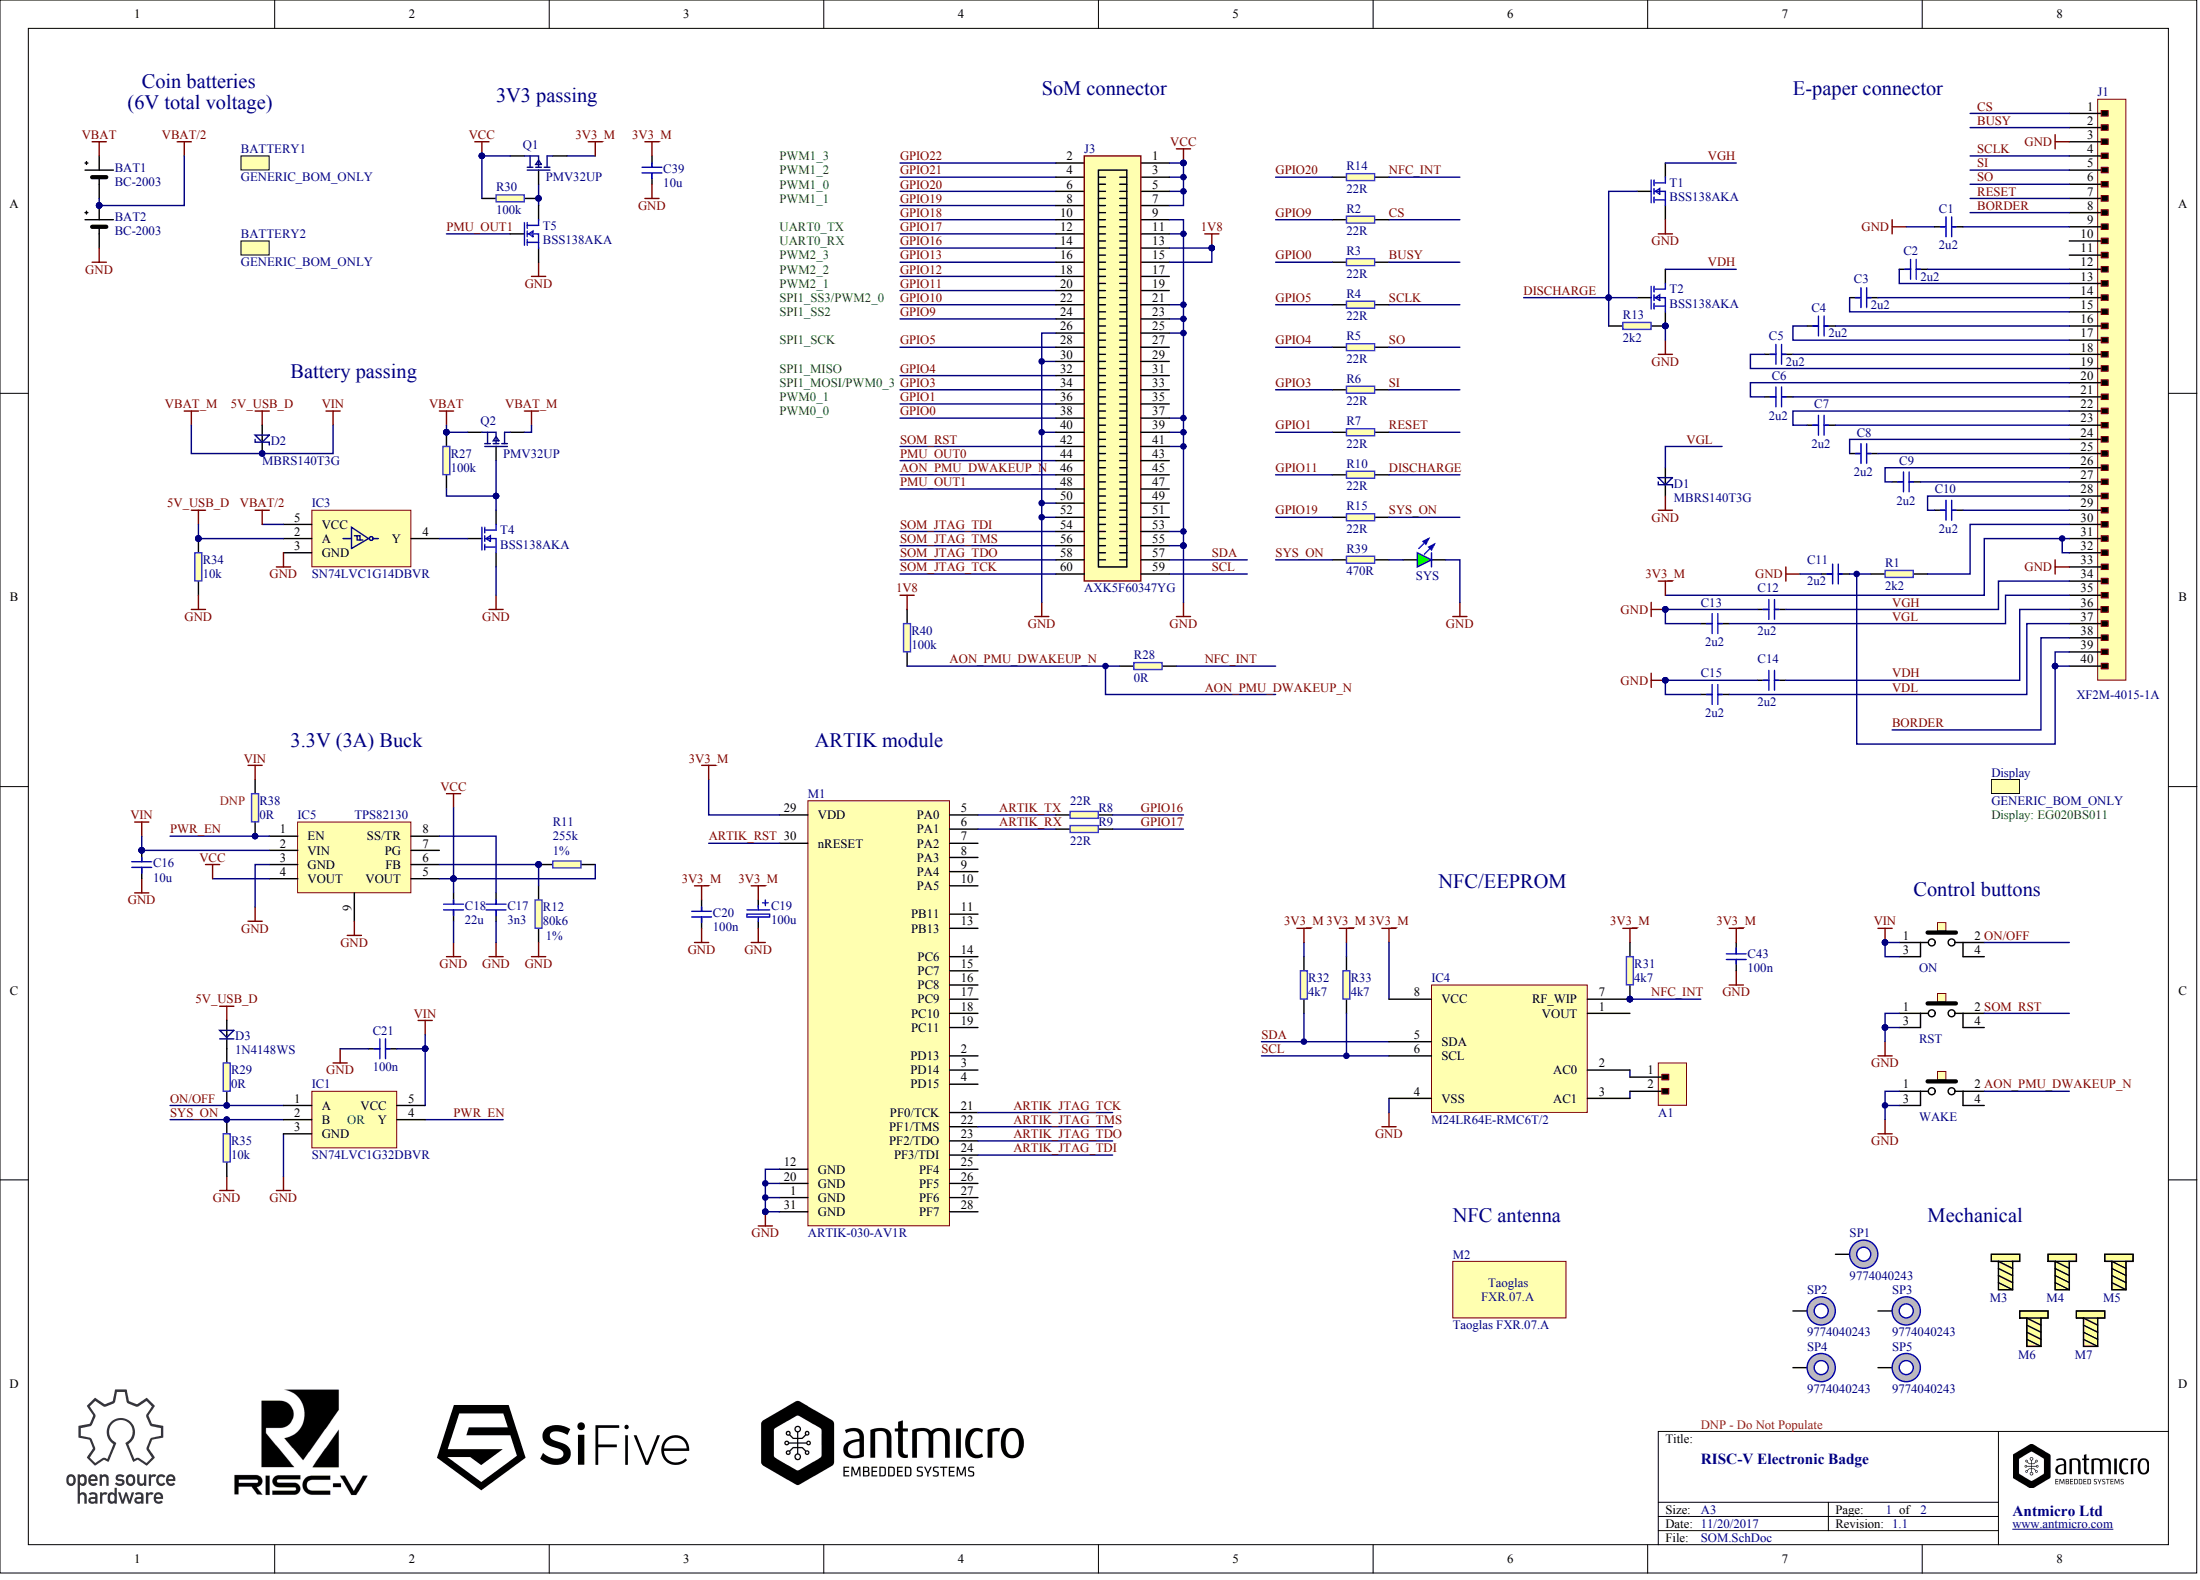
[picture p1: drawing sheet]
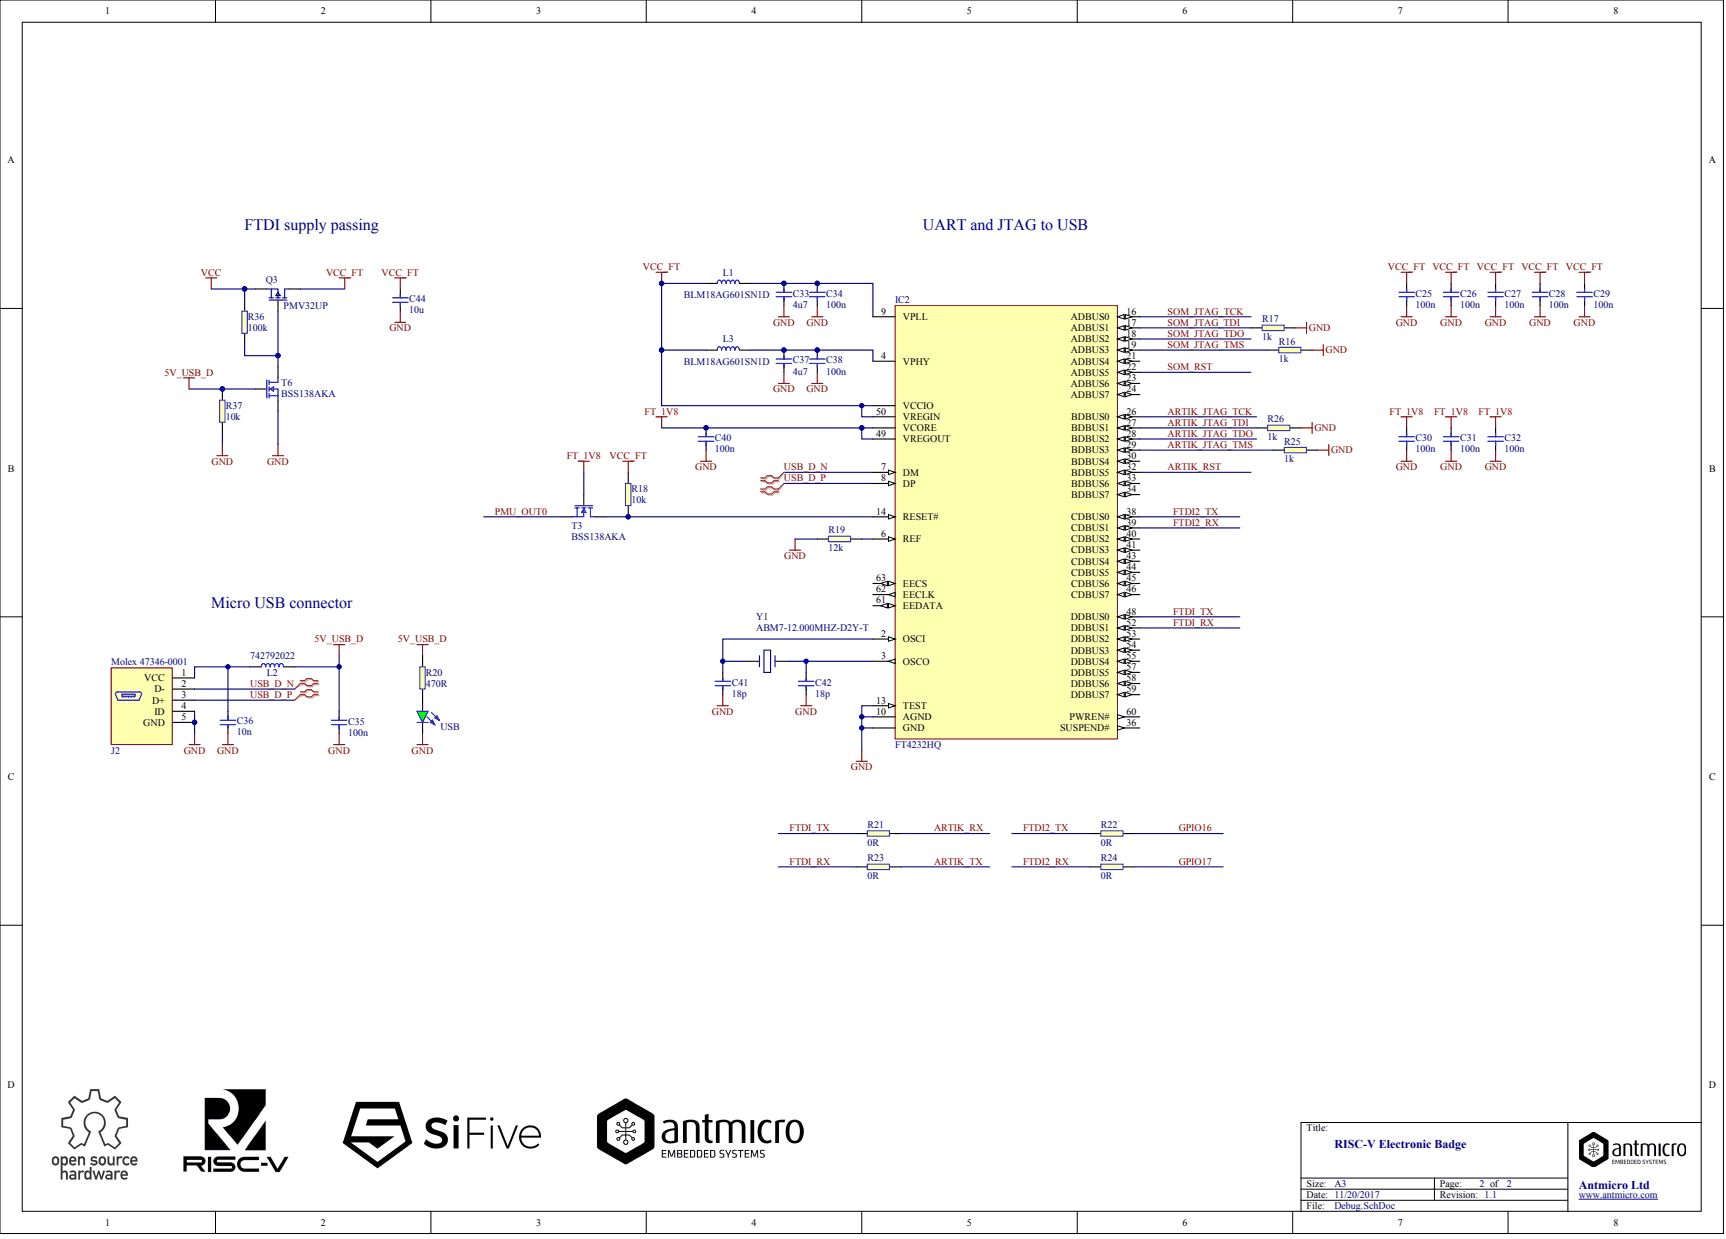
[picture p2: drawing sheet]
# Altium project FE310_Badge.PrjPcb
AM_Author: P. Katarzynski, H. Szwed; AM_Revision: 1.1; AM_Title: RISC-V Electronic Badge
2 sheets, 128 parts. Net scope: global (net labels, ports and power ports of the same name join across sheets).
Board file: PCB.PcbDoc
Sheets:
  SOM.SchDoc
  Debug.SchDoc

## Sheet SOM.SchDoc
size A3; SheetNumber: 1; SheetTotal: 1; PageSetup: Record=PageOptions¦CenterHorizontal=True¦CenterVertical=True¦PrintScale=0.97¦XCorrection=1.00¦YCorrection=1.00¦PrintKind=1¦BorderSize=5000000¦LeftOffset=0¦BottomOffset=0¦Orientation=2¦PaperLength=2970¦PaperWidth=2100¦Scale=100¦PaperSource=7¦PrintQuality=600¦MediaType=1¦DitherType=10¦PaperKind=A4¦PrintScaleMode=1

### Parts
A1  811-22-002-30-001101  [812-22-002-30-003101]  (value not drawn)
BAT1  BC-2003  [BC-2003]
BAT2  BC-2003  [BC-2003]
BATTERY1  GENERIC_BOM_ONLY  (mechanical)
BATTERY2  GENERIC_BOM_ONLY  (mechanical)
C1  2u2  [0402]
C2  2u2  [0603]
C3  2u2  [0603]
C4  2u2  [0603]
C5  2u2  [0603]
C6  2u2  [0603]
C7  2u2  [0603]
C8  2u2  [0603]
C9  2u2  [0603]
C10  2u2  [0603]
C11  2u2  [0402]
C12  2u2  [0603]
C13  2u2  [0603]
C14  2u2  [0603]
C15  2u2  [0603]
C16  10u  [0805]
C17  3n3  [0603]
C18  22u  [0805]
C19  100u  [KEMET_A]
C20  100n  [0603]
C21  100n  [0402]
C39  10u  [0402]
C43  100n  [0402]
D1  MBRS140T3G  [SMB]
D2  MBRS140T3G  [SMB]
D3  1N4148WS  [SOD-323]
Display  GENERIC_BOM_ONLY  (mechanical)
IC1  SN74LVC1G32DBVR  [SOT23-5]
IC3  SN74LVC1G14DBVR  [SOT23-5]
IC4  M24LR64E-RMC6T/2  [UFDFPN-8]
IC5  TPS82130  [MicroSIP]
J1  XF2M-4015-1A  [XF2M-4015-1A]
J3  AXK5F60347YG  [AXK5F60347YG]
M1  ARTIK-030-AV1R  [ARTIK-030]
M2  Taoglas FXR.07.A  (mechanical)
M3  M2x5  (value not drawn)  (mechanical)
M4  M2x5  (value not drawn)  (mechanical)
M5  M2x5  (value not drawn)  (mechanical)
M6  M2x5  (value not drawn)  (mechanical)
M7  M2x5  (value not drawn)  (mechanical)
ON  434333045822  [434333045822]  (value not drawn)
Q1  PMV32UP  [SOT-23]
Q2  PMV32UP  [SOT-23]
R1  2k2  [0402]
R2  22R  [0402]
R3  22R  [0402]
R4  22R  [0402]
R5  22R  [0402]
R6  22R  [0402]
R7  22R  [0402]
R8  22R  [0603]
R9  22R  [0603]
R10  22R  [0402]
R11  Tolerance: 1%  [0402]  (hidden comment: 255k)
R12  Tolerance: 1%  [0402]  (hidden comment: 80k6)
R13  2k2  [0402]
R14  22R  [0402]
R15  22R  [0402]
R27  100k  [0402]
R28  0R  [0402]
R29  0R  [0402]
R30  100k  [0402]
R31  4k7  [0402]
R32  4k7  [0402]
R33  4k7  [0402]
R34  10k  [0402]
R35  10k  [0402]
R38  0R  [0402]
R39  470R  [0603]
R40  100k  [0402]
RST  434333045822  [434333045822]  (value not drawn)
SP1  9774040243  [M2-1mm]  (mechanical)
SP2  9774040243  [M2-4mm]  (mechanical)
SP3  9774040243  [M2-4mm]  (mechanical)
SP4  9774040243  [M2-4mm]  (mechanical)
SP5  9774040243  [M2-4mm]  (mechanical)
SYS  KPT-1608SGC  [LED0603]  (value not drawn)
T1  BSS138AKA  [SOT-23]
T2  BSS138AKA  [SOT-23]
T4  BSS138AKA  [SOT-23]
T5  BSS138AKA  [SOT-23]
WAKE  434333045822  [434333045822]  (value not drawn)

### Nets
1V8: J3.13 J3.15 R40.2
3V3_M: C19.1 C20.2 C39.2 C43.1 IC4.8(VCC) J1.31 J1.32 M1.29(VDD) Q1.3(D) R31.2 R32.2 R33.2
5V_USB_D: D2.A D3.A IC3.2(A) R34.2
GND: BAT2.- C1.1 C11.1 C12.1 C13.1 C14.1 C15.1 C16.1 C17.1 C18.1 C19.2 C20.1 C21.1 C39.1 C43.2 D1.C IC1.3(GND) IC3.3(GND) IC4.4(VSS) IC5.3(GND) IC5.9(GND) J1.3 J1.33 J3.9 J3.11 J3.21 J3.23 J3.25 J3.26 J3.30 J3.37 J3.39 J3.40 J3.41 J3.50 J3.52 J3.53 J3.55 M1.1(GND) M1.12(GND) M1.20(GND) M1.31(GND) R12.2 R13.2 R34.1 R35.1 RST.1 RST.3 SYS.K T1.2(S) T2.2(S) T4.2(S) T5.2(S) WAKE.1 WAKE.3
VBAT: BAT1.+ Q2.2(S) R27.2
VBAT/2: BAT1.- BAT2.+ IC3.5(VCC)
VBAT_M: C16.2 C21.2 D2.C IC1.5(VCC) IC5.2(VIN) ON.1 ON.3 Q2.3(D) R38.2  [also labelled VIN]
VCC: C18.2 IC5.4(VOUT) IC5.5(VOUT) J3.1 J3.3 J3.5 J3.7 Q1.2(S) R11.2 R30.1
AON_PMU_DWAKEUP_N: J3.46 R28.1 R40.1 WAKE.2  [also labelled WAKE_BTN]
ARTIK_JTAG_TCK: M1.21(PF0/TCK)
ARTIK_JTAG_TDI: M1.24(PF3/TDI)
ARTIK_JTAG_TDO: M1.23(PF2/TDO)
ARTIK_JTAG_TMS: M1.22(PF1/TMS)
ARTIK_RST: M1.30(nRESET)
ARTIK_RX: M1.6(PA1) R9.1
ARTIK_TX: M1.5(PA0) R8.1
BORDER: J1.8 J1.38
BUSY: J1.2 R3.2
CS: J1.1 R2.2
DISCHARGE: R10.2 R13.1 T1.1(G) T2.1(G)
GPIO0: J3.38 R3.1
GPIO1: J3.36 R7.1
GPIO3: J3.34 R6.1
GPIO4: J3.32 R5.1
GPIO5: J3.28 R4.1
GPIO9: J3.24 R2.1
GPIO10: J3.22
GPIO11: J3.20 R10.1
GPIO12: J3.18
GPIO13: J3.16
GPIO16: J3.14 R8.2
GPIO17: J3.12 R9.2
GPIO18: J3.10
GPIO19: J3.8 R15.1
GPIO20: J3.6 R14.1
GPIO21: J3.4
GPIO22: J3.2
NFC_INT: IC4.7(RF_WIP) R14.2 R28.2 R31.1
ON/OFF: IC1.1(A) ON.2 R29.1
PMU_OUT0: J3.44
PMU_OUT1: J3.48 T5.1(G)
PWR_EN: IC1.4(Y) IC5.1(EN) R38.1
RESET: J1.7 R7.2
SCL: IC4.6(SCL) J3.59 R33.1
SCLK: J1.4 R4.2
SDA: IC4.5(SDA) J3.57 R32.1
SI: J1.5 R6.2
SO: J1.6 R5.2
SoM_JTAG_TCK: J3.60
SoM_JTAG_TDI: J3.54
SoM_JTAG_TDO: J3.58
SoM_JTAG_TMS: J3.56
SoM_RST: J3.42 RST.2
SYS_ON: IC1.2(B) R15.2 R35.2 R39.2
VDH: C14.2 J1.36 T2.3(D)
VDL: C15.2 J1.37
VGH: C12.2 J1.34 T1.3(D)
VGL: C13.2 D1.A J1.35
NetA1_1: A1.1 IC4.2(AC0)
NetA1_2: A1.2 IC4.3(AC1)
NetC1_2: C1.2 J1.9
NetC2_1: C2.1 J1.13
NetC2_2: C2.2 J1.12
NetC3_1: C3.1 J1.15
NetC3_2: C3.2 J1.14
NetC4_1: C4.1 J1.17
NetC4_2: C4.2 J1.16
NetC5_1: C5.1 J1.19
NetC5_2: C5.2 J1.18
NetC6_1: C6.1 J1.20
NetC6_2: C6.2 J1.21
NetC7_1: C7.1 J1.22
NetC7_2: C7.2 J1.23
NetC8_1: C8.1 J1.24
NetC8_2: C8.2 J1.25
NetC9_1: C9.1 J1.26
NetC9_2: C9.2 J1.27
NetC10_1: C10.1 J1.28
NetC10_2: C10.2 J1.29
NetC11_2: C11.2 J1.39 J1.40 R1.1
NetC17_2: C17.2 IC5.8(SS/TR)
NetD3_C: D3.C R29.2
NetIC3_4: IC3.4(Y) T4.1(G)
NetIC5_6: IC5.6(FB) R11.1 R12.1
NetJ1_30: J1.30 R1.2
NetQ1_1: Q1.1(G) R30.2 T5.3(D)
NetQ2_1: Q2.1(G) R27.1 T4.3(D)
NetR39_1: R39.1 SYS.A

Not connected (* = marked no-connect by the designer): IC4 1(VOUT)*; IC5 7(PG)*; J1 10* 11*; J3 17* 19* 27* 29* 31* 33* 35* 43* 45* 47* 49* 51*; M1 2(PD13)* 3(PD14)* 4(PD15)* 7(PA2)* 8(PA3)* 9(PA4)* 10(PA5)* 11(PB11)* 13(PB13)* 14(PC6)* 15(PC7)* 16(PC8)* 17(PC9)* 18(PC10)* 19(PC11)* 25(PF4) 26(PF5) 27(PF6) 28(PF7); ON 4; RST 4; SP1 1; SP2 1; SP3 1; SP4 1; SP5 1; WAKE 4

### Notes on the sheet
- (6V total voltage)
- Coin batteries
- 3V3 passing
- SoM connector
- E-paper connector
- PWM1_0
- PWM1_2
- PWM1_3
- PWM1_1
- UART0_RX
- UART0_TX
- SPI1_SS2
- SPI1_SS3/PWM2_0
- PWM2_1
- PWM2_2
- PWM2_3
- Battery passing
- SPI1_MISO
- SPI1_SCK
- SPI1_MOSI/PWM0_3
- PWM0_0
- PWM0_1
- 3.3V (3A) Buck
- ARTIK module
- (near R38) DNP
- NFC/EEPROM
- (near ON) Control buttons
- (near Display) Tested with:
- (near Display) EG020BS011
- E2200CS021
- (near M2) NFC antenna
- Mechanical
- DNP - Do Not Populate

## Sheet Debug.SchDoc
size A3; SheetNumber: 1; SheetTotal: 1; PageSetup: Record=PageOptions¦CenterHorizontal=True¦CenterVertical=True¦PrintScale=0.97¦XCorrection=1.00¦YCorrection=1.00¦PrintKind=1¦BorderSize=5000000¦LeftOffset=0¦BottomOffset=0¦Orientation=2¦PaperLength=2970¦PaperWidth=2100¦Scale=100¦PaperSource=7¦PrintQuality=600¦MediaType=1¦DitherType=10¦PaperKind=A4¦PrintScaleMode=1

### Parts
C25  100n  [0402]
C26  100n  [0402]
C27  100n  [0402]
C28  100n  [0402]
C29  100n  [0402]
C30  100n  [0402]
C31  100n  [0402]
C32  100n  [0402]
C33  4u7  [0402]
C34  100n  [0402]
C35  100n  [0603]
C36  10n  [0603]
C37  4u7  [0402]
C38  100n  [0402]
C40  100n  [0402]
C41  18p  [0402]
C42  18p  [0402]
C44  10u  [0402]
IC2  FT4232HQ  [FT2232HQ]
J2  Molex 47346-0001  [CON-Molex-047346-0001]
L1  BLM18AG601SN1D  [0603]
L2  742792022  [0805]
L3  BLM18AG601SN1D  [0603]
Q3  PMV32UP  [SOT-23]
R16  1k  [0402]
R17  1k  [0402]
R18  10k  [0402]
R19  12k  [0402]
R20  470R  [0603]
R21  0R  [0603]
R22  0R  [0603]
R23  0R  [0603]
R24  0R  [0603]
R25  1k  [0402]
R26  1k  [0402]
R36  100k  [0402]
R37  10k  [0402]
T3  BSS138AKA  [SOT-23]
T6  BSS138AKA  [SOT-23]
USB  KPT-1608SGC  [LED0603]  (value not drawn)
Y1  value ABM7-12.000MHZ-D2Y-T  [abm7]  (hidden comment: ABRACON - ABM7-12.000MHZ-D2Y-T - CRYSTAL, 12MHZ, 18PF, SMD)

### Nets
5V_USB_D: C35.2 L2.1 R20.2 R37.1 T6.1(G)
FT_1V8: C30.2 C31.2 C32.2 C40.2 IC2.49(VREGOUT) IC2.VCORE T3.1(G)
GND: C25.1 C26.1 C27.1 C28.1 C29.1 C30.1 C31.1 C32.1 C33.1 C34.1 C35.1 C36.2 C37.1 C38.1 C40.1 C41.1 C42.1 C44.1 IC2.10(AGND) IC2.13(TEST) IC2.GND J2.4(ID) J2.5(GND) R16.1 R17.1 R19.1 R25.1 R26.1 R37.2 T6.2(S) USB.K
VCC: Q3.2(S) R36.2
VCC_FT: C25.2 C26.2 C27.2 C28.2 C29.2 C44.2 IC2.50(VREGIN) IC2.VCCIO L1.1 L3.1 Q3.3(D) R18.1
ARTIK_JTAG_TCK: IC2.26(BDBUS0)
ARTIK_JTAG_TDI: IC2.27(BDBUS1) R26.2
ARTIK_JTAG_TDO: IC2.28(BDBUS2)
ARTIK_JTAG_TMS: IC2.29(BDBUS3) R25.2
ARTIK_RST: IC2.32(BDBUS5)
ARTIK_RX: R21.2
ARTIK_TX: R23.2
FTDI2_RX: IC2.39(CDBUS1) R24.1
FTDI2_TX: IC2.38(CDBUS0) R22.1
FTDI_RX: IC2.52(DDBUS1) R23.1
FTDI_TX: IC2.48(DDBUS0) R21.1
GPIO16: R22.2
GPIO17: R24.2
PMU_OUT0: T3.2(S)
SoM_JTAG_TCK: IC2.16(ADBUS0)
SoM_JTAG_TDI: IC2.17(ADBUS1) R17.2
SoM_JTAG_TDO: IC2.18(ADBUS2)
SoM_JTAG_TMS: IC2.19(ADBUS3) R16.2
SoM_RST: IC2.22(ADBUS5)
USB_D_N: IC2.7(DM) J2.2(D-)
USB_D_P: IC2.8(DP) J2.3(D+)
NetC33_2: C33.2 C34.2 IC2.9(VPLL) L1.2
NetC36_1: C36.1 J2.1(VCC) L2.2
NetC37_2: C37.2 C38.2 IC2.4(VPHY) L3.2
NetC41_2: C41.2 IC2.2(OSCI) Y1.2
NetC42_2: C42.2 IC2.3(OSCO) Y1.1
NetIC2_6: IC2.6(REF) R19.2
NetIC2_14: IC2.14(RESET#) R18.2 T3.3(D)
NetQ3_1: Q3.1(G) R36.1 T6.3(D)
NetR20_1: R20.1 USB.A

Not connected (* = marked no-connect by the designer): IC2 21(ADBUS4)* 23(ADBUS6)* 24(ADBUS7)* 30(BDBUS4)* 33(BDBUS6)* 34(BDBUS7)* 36(SUSPEND#)* 40(CDBUS2)* 41(CDBUS3)* 43(CDBUS4)* 44(CDBUS5)* 45(CDBUS6)* 46(CDBUS7)* 53(DDBUS2)* 54(DDBUS3)* 55(DDBUS4)* 57(DDBUS5)* 58(DDBUS6)* 59(DDBUS7)* 60(PWREN#)* 61(EEDATA)* 62(EECLK)* 63(EECS)*

### Layout directives
differential pair: USB_D_N, USB_D_P

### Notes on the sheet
- FTDI supply passing
- UART and JTAG to USB
- Micro USB connector

## Nets that join several sheets
5V_USB_D: SOM (D2.A D3.A IC3.2 R34.2), Debug (5 pins)
GND: SOM (55 pins), Debug (31 pins)
VCC: SOM (10 pins), Debug (Q3.2 R36.2)
ARTIK_JTAG_TCK: SOM (M1.21), Debug (IC2.26)
ARTIK_JTAG_TDI: SOM (M1.24), Debug (IC2.27 R26.2)
ARTIK_JTAG_TDO: SOM (M1.23), Debug (IC2.28)
ARTIK_JTAG_TMS: SOM (M1.22), Debug (IC2.29 R25.2)
ARTIK_RST: SOM (M1.30), Debug (IC2.32)
ARTIK_RX: SOM (M1.6 R9.1), Debug (R21.2)
ARTIK_TX: SOM (M1.5 R8.1), Debug (R23.2)
GPIO16: SOM (J3.14 R8.2), Debug (R22.2)
GPIO17: SOM (J3.12 R9.2), Debug (R24.2)
PMU_OUT0: SOM (J3.44), Debug (T3.2)
SoM_JTAG_TCK: SOM (J3.60), Debug (IC2.16)
SoM_JTAG_TDI: SOM (J3.54), Debug (IC2.17 R17.2)
SoM_JTAG_TDO: SOM (J3.58), Debug (IC2.18)
SoM_JTAG_TMS: SOM (J3.56), Debug (IC2.19 R16.2)
SoM_RST: SOM (J3.42 RST.2), Debug (IC2.22)

## Assembly variants
Production: not fitted C19 C20 M1 R8 R9 R21 R23 R28 R38
